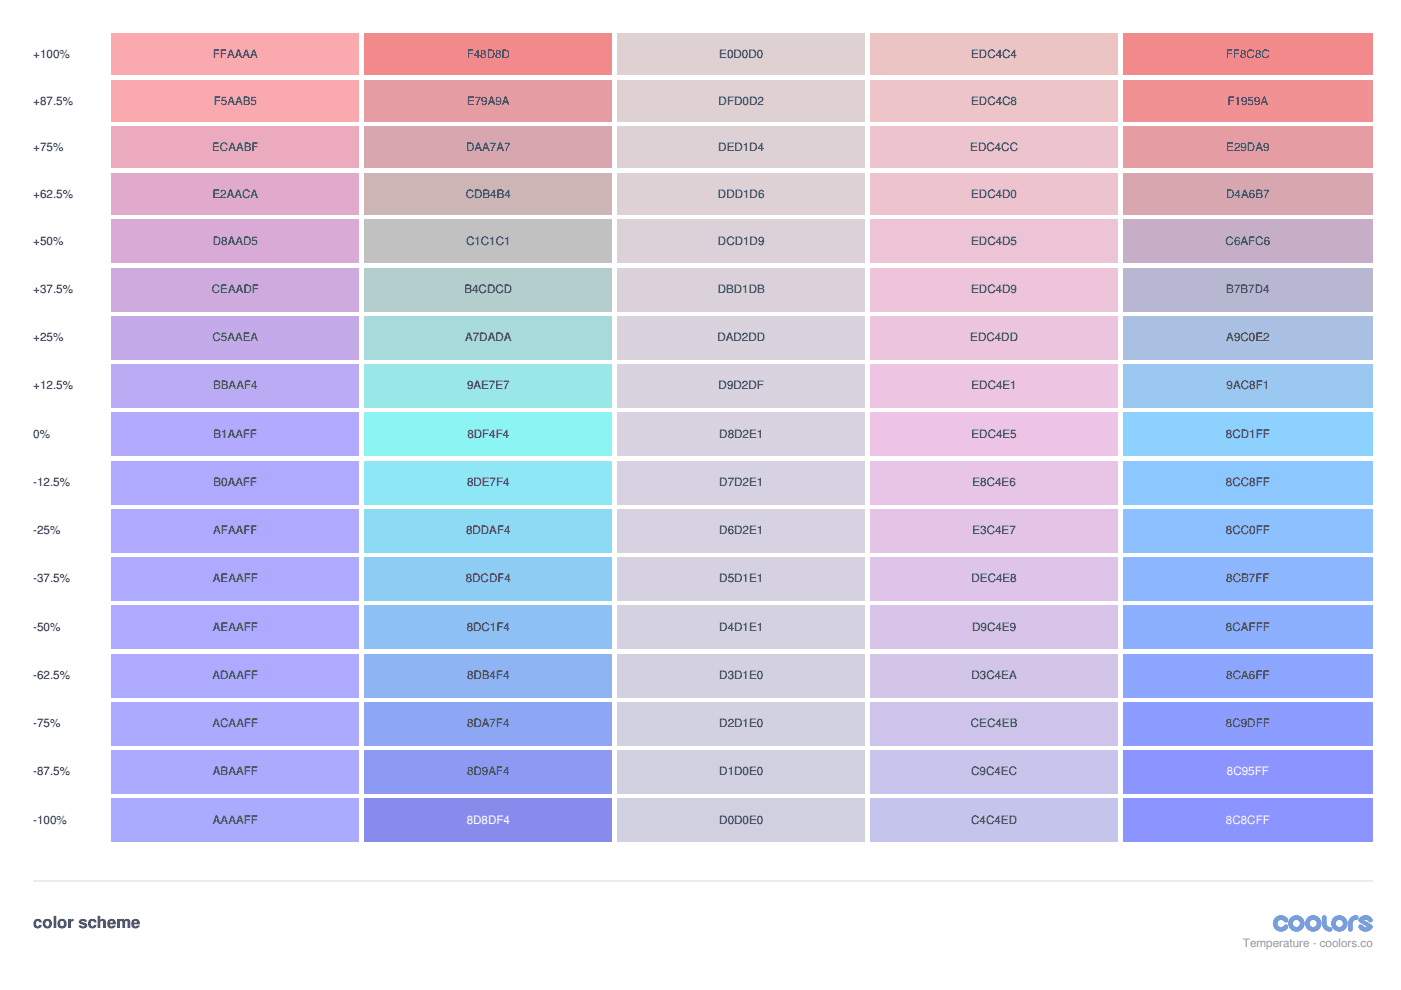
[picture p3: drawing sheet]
<svg xmlns="http://www.w3.org/2000/svg" width="297mm" height="210mm" viewBox="0 0 297 210" stroke-linecap="round" stroke-linejoin="round" font-family="sans-serif">
<path d="M23.6 7.1h52.6v8.8h-52.6z" fill="#faa"/>
<path d="M77.3 7.1h52.5v8.8h-52.5z" fill="#f48d8d"/>
<path d="M130.9 7.1h52.5v8.8h-52.5z" fill="#e0d0d0"/>
<path d="M184.5 7.1h52.6v8.8h-52.6z" fill="#edc4c4"/>
<path d="M238.1 7.1h52.9v8.8h-52.9z" fill="#ff8c8c"/>
<path d="M23.6 16.9h52.6v8.9h-52.6z" fill="#f5aab5"/>
<path d="M77.3 16.9h52.5v8.9h-52.5z" fill="#e79a9a"/>
<path d="M130.9 16.9h52.5v8.9h-52.5z" fill="#dfd0d2"/>
<path d="M184.5 16.9h52.6v8.9h-52.6z" fill="#edc4c8"/>
<path d="M238.1 16.9h52.9v8.9h-52.9z" fill="#f1959a"/>
<path d="M23.6 26.8h52.6v8.8h-52.6z" fill="#ecaabf"/>
<path d="M77.3 26.8h52.5v8.8h-52.5z" fill="#daa7a7"/>
<path d="M130.9 26.8h52.5v8.8h-52.5z" fill="#ded1d4"/>
<path d="M184.5 26.8h52.6v8.8h-52.6z" fill="#edc4cc"/>
<path d="M238.1 26.8h52.9v8.8h-52.9z" fill="#e29da9"/>
<path d="M23.6 36.7h52.6v8.8h-52.6z" fill="#e2aaca"/>
<path d="M77.3 36.7h52.5v8.8h-52.5z" fill="#cdb4b4"/>
<path d="M130.9 36.7h52.5v8.8h-52.5z" fill="#ddd1d6"/>
<path d="M184.5 36.7h52.6v8.8h-52.6z" fill="#edc4d0"/>
<path d="M238.1 36.7h52.9v8.8h-52.9z" fill="#d4a6b7"/>
<path d="M23.6 46.6h52.6v9.1h-52.6z" fill="#d8aad5"/>
<path d="M77.3 46.6h52.5v9.1h-52.5z" fill="#c1c1c1"/>
<path d="M130.9 46.6h52.5v9.1h-52.5z" fill="#dcd1d9"/>
<path d="M184.5 46.6h52.6v9.1h-52.6z" fill="#edc4d5"/>
<path d="M238.1 46.6h52.9v9.1h-52.9z" fill="#c6afc6"/>
<path d="M23.6 56.8h52.6v9.2h-52.6z" fill="#ceaadf"/>
<path d="M77.3 56.8h52.5v9.2h-52.5z" fill="#b4cdcd"/>
<path d="M130.9 56.8h52.5v9.2h-52.5z" fill="#dbd1db"/>
<path d="M184.5 56.8h52.6v9.2h-52.6z" fill="#edc4d9"/>
<path d="M238.1 56.8h52.9v9.2h-52.9z" fill="#b7b7d4"/>
<path d="M23.6 67h52.6v9.2h-52.6z" fill="#c5aaea"/>
<path d="M77.3 67h52.5v9.2h-52.5z" fill="#a7dada"/>
<path d="M130.9 67h52.5v9.2h-52.5z" fill="#dad2dd"/>
<path d="M184.5 67h52.6v9.2h-52.6z" fill="#edc4dd"/>
<path d="M238.1 67h52.9v9.2h-52.9z" fill="#a9c0e2"/>
<path d="M23.6 77.3h52.6v9.1h-52.6z" fill="#bbaaf4"/>
<path d="M77.3 77.3h52.5v9.1h-52.5z" fill="#9ae7e7"/>
<path d="M130.9 77.3h52.5v9.1h-52.5z" fill="#d9d2df"/>
<path d="M184.5 77.3h52.6v9.1h-52.6z" fill="#edc4e1"/>
<path d="M238.1 77.3h52.9v9.1h-52.9z" fill="#9ac8f1"/>
<path d="M23.6 87.5h52.6v9.2h-52.6z" fill="#b1aaff"/>
<path d="M77.3 87.5h52.5v9.2h-52.5z" fill="#8df4f4"/>
<path d="M130.9 87.5h52.5v9.2h-52.5z" fill="#d8d2e1"/>
<path d="M184.5 87.5h52.6v9.2h-52.6z" fill="#edc4e5"/>
<path d="M238.1 87.5h52.9v9.2h-52.9z" fill="#8cd1ff"/>
<path d="M23.6 97.7h52.6v9.2h-52.6z" fill="#b0aaff"/>
<path d="M77.3 97.7h52.5v9.2h-52.5z" fill="#8de7f4"/>
<path d="M130.9 97.7h52.5v9.2h-52.5z" fill="#d7d2e1"/>
<path d="M184.5 97.7h52.6v9.2h-52.6z" fill="#e8c4e6"/>
<path d="M238.1 97.7h52.9v9.2h-52.9z" fill="#8cc8ff"/>
<path d="M23.6 107.9h52.6v9.2h-52.6z" fill="#afaaff"/>
<path d="M77.3 107.9h52.5v9.2h-52.5z" fill="#8ddaf4"/>
<path d="M130.9 107.9h52.5v9.2h-52.5z" fill="#d6d2e1"/>
<path d="M184.5 107.9h52.6v9.2h-52.6z" fill="#e3c4e7"/>
<path d="M238.1 107.9h52.9v9.2h-52.9z" fill="#8cc0ff"/>
<path d="M23.6 118.2h52.6v9.2h-52.6z" fill="#aeaaff"/>
<path d="M77.3 118.2h52.5v9.2h-52.5z" fill="#8dcdf4"/>
<path d="M130.9 118.2h52.5v9.2h-52.5z" fill="#d5d1e1"/>
<path d="M184.5 118.2h52.6v9.2h-52.6z" fill="#dec4e8"/>
<path d="M238.1 118.2h52.9v9.2h-52.9z" fill="#8cb7ff"/>
<path d="M23.6 128.4h52.6v9.2h-52.6z" fill="#aeaaff"/>
<path d="M77.3 128.4h52.5v9.2h-52.5z" fill="#8dc1f4"/>
<path d="M130.9 128.4h52.5v9.2h-52.5z" fill="#d4d1e1"/>
<path d="M184.5 128.4h52.6v9.2h-52.6z" fill="#d9c4e9"/>
<path d="M238.1 128.4h52.9v9.2h-52.9z" fill="#8cafff"/>
<path d="M23.6 138.6h52.6v9.2h-52.6z" fill="#adaaff"/>
<path d="M77.3 138.6h52.5v9.2h-52.5z" fill="#8db4f4"/>
<path d="M130.9 138.6h52.5v9.2h-52.5z" fill="#d3d1e0"/>
<path d="M184.5 138.6h52.6v9.2h-52.6z" fill="#d3c4ea"/>
<path d="M238.1 138.6h52.9v9.2h-52.9z" fill="#8ca6ff"/>
<path d="M23.6 148.9h52.6v9.1h-52.6z" fill="#acaaff"/>
<path d="M77.3 148.9h52.5v9.1h-52.5z" fill="#8da7f4"/>
<path d="M130.9 148.9h52.5v9.1h-52.5z" fill="#d2d1e0"/>
<path d="M184.5 148.9h52.6v9.1h-52.6z" fill="#cec4eb"/>
<path d="M238.1 148.9h52.9v9.1h-52.9z" fill="#8c9dff"/>
<path d="M23.6 159.1h52.6v9.2h-52.6z" fill="#abaaff"/>
<path d="M77.3 159.1h52.5v9.2h-52.5z" fill="#8d9af4"/>
<path d="M130.9 159.1h52.5v9.2h-52.5z" fill="#d1d0e0"/>
<path d="M184.5 159.1h52.6v9.2h-52.6z" fill="#c9c4ec"/>
<path d="M238.1 159.1h52.9v9.2h-52.9z" fill="#8c95ff"/>
<path d="M23.6 169.3h52.6v9.2h-52.6z" fill="#aaf"/>
<path d="M77.3 169.3h52.5v9.2h-52.5z" fill="#8d8df4"/>
<path d="M130.9 169.3h52.5v9.2h-52.5z" fill="#d0d0e0"/>
<path d="M184.5 169.3h52.6v9.2h-52.6z" fill="#c4c4ed"/>
<path d="M238.1 169.3h52.9v9.2h-52.9z" fill="#8c8cff"/>
<path d="M7.1 186.8h283.9" fill="none" stroke="#ececec" stroke-width=".35"/>
<g fill="#06f">
<path d="M270.4 194.6a1.72 1.72 0 0 1 2.6 .2 .52 .52 0 0 1-.2 .8 .52 .52 0 0 1-.7-.4 .77 .77 0 0 0-1.1 .1 .77 .77 0 0 0 .2 1.1 .77 .77 0 0 0 1-.2 .48 .48 0 0 1 .7-.1 .48 .48 0 0 1 .1 .7 1.73 1.73 0 0 1-2.5 .3 1.73 1.73 0 0 1-.1-2.5z"/>
<path d="M280.5 194.1h.4l.3 .3v1.4a.77 .77 0 0 0 .8 .8 .48 .48 0 0 1 .5 .4 .48 .48 0 0 1-.5 .5 1.73 1.73 0 0 1-1.7-1.7v-1.3z"/>
<path d="M286.3 194.6l.8-.5h.4a.48 .48 0 0 1 .5 .4 .48 .48 0 0 1-.5 .5 .77 .77 0 0 0-.7 .8v1.2a.48 .48 0 0 1-.5 .5 .48 .48 0 0 1-.5-.5 2.69 2.69 0 0 1 .5-2.4z"/>
<path d="M288.4 194.5a1.72 1.72 0 0 1 2.6 .3 .52 .52 0 0 1-.3 .7 .52 .52 0 0 1-.7-.3l-.5-.2-.3 .1 1.6 1 .2 .2v.5a1.69 1.69 0 0 1-3-.3 .48 .48 0 0 1 .3-.5 .48 .48 0 0 1 .6 .2l.4 .3h.6l-1.8-1.2v-.5z"/>
<path d="M273.1 195.8a1.75 1.75 0 0 0 3.5 0 1.75 1.75 0 0 0-3.5 0zM274.1 195.8a.77 .77 0 0 1 1.5 0 .77 .77 0 0 1-1.5 0z"/>
<path d="M276.7 195.8a1.75 1.75 0 0 0 3.5 0 1.75 1.75 0 0 0-3.5 0zM277.7 195.8a.77 .77 0 0 1 1.5 0 .77 .77 0 0 1-1.5 0z"/>
<path d="M282.2 195.8a1.75 1.75 0 0 0 3.5 0 1.75 1.75 0 0 0-3.5 0zM283.2 195.8a.77 .77 0 0 1 1.5 0 .77 .77 0 0 1-1.5 0z"/>
</g>
<text font-size="3.5" fill="#2d2d2f" x="7.1" y="196.8">color scheme</text>
<g font-size="2.5" fill="#2d2d2f">
<text x="7.1" y="12.3">+100%</text>
<text x="45.1" y="12.3">FFAAAA</text>
<text x="98.9" y="12.3">F48D8D</text>
<text x="152.5" y="12.3">E0D0D0</text>
<text x="205.9" y="12.3">EDC4C4</text>
<text x="259.9" y="12.3">FF8C8C</text>
<text x="7.1" y="22.2">+87.5%</text>
<text x="45.3" y="22.2">F5AAB5</text>
<text x="99" y="22.2">E79A9A</text>
<text x="152.4" y="22.2">DFD0D2</text>
<text x="205.9" y="22.2">EDC4C8</text>
<text x="260.3" y="22.2">F1959A</text>
<text x="7.1" y="32.1">+75%</text>
<text x="45" y="32.1">ECAABF</text>
<text x="98.8" y="32.1">DAA7A7</text>
<text x="152.3" y="32.1">DED1D4</text>
<text x="205.7" y="32.1">EDC4CC</text>
<text x="260" y="32.1">E29DA9</text>
<text x="7.1" y="42">+62.5%</text>
<text x="45.1" y="42">E2AACA</text>
<text x="98.7" y="42">CDB4B4</text>
<text x="152.2" y="42">DDD1D6</text>
<text x="205.9" y="42">EDC4D0</text>
<text x="260" y="42">D4A6B7</text>
<text x="7.1" y="51.9">+50%</text>
<text x="45.1" y="51.9">D8AAD5</text>
<text x="98.8" y="51.9">C1C1C1</text>
<text x="152.2" y="51.9">DCD1D9</text>
<text x="205.9" y="51.9">EDC4D5</text>
<text x="259.9" y="51.9">C6AFC6</text>
<text x="7.1" y="62.1">+37.5%</text>
<text x="44.9" y="62.1">CEAADF</text>
<text x="98.5" y="62.1">B4CDCD</text>
<text x="152.2" y="62.1">DBD1DB</text>
<text x="205.9" y="62.1">EDC4D9</text>
<text x="260" y="62.1">B7B7D4</text>
<text x="7.1" y="72.3">+25%</text>
<text x="45.1" y="72.3">C5AAEA</text>
<text x="98.6" y="72.3">A7DADA</text>
<text x="152.1" y="72.3">DAD2DD</text>
<text x="205.7" y="72.3">EDC4DD</text>
<text x="260" y="72.3">A9C0E2</text>
<text x="7.1" y="82.6">+12.5%</text>
<text x="45.2" y="82.6">BBAAF4</text>
<text x="99" y="82.6">9AE7E7</text>
<text x="152.4" y="82.6">D9D2DF</text>
<text x="206" y="82.6">EDC4E1</text>
<text x="260.1" y="82.6">9AC8F1</text>
<text x="7.1" y="92.8">0%</text>
<text x="45.3" y="92.8">B1AAFF</text>
<text x="99.1" y="92.8">8DF4F4</text>
<text x="152.5" y="92.8">D8D2E1</text>
<text x="206" y="92.8">EDC4E5</text>
<text x="259.9" y="92.8">8CD1FF</text>
<text x="7.1" y="103">-12.5%</text>
<text x="45.3" y="103">B0AAFF</text>
<text x="99" y="103">8DE7F4</text>
<text x="152.5" y="103">D7D2E1</text>
<text x="206.2" y="103">E8C4E6</text>
<text x="259.9" y="103">8CC8FF</text>
<text x="7.1" y="113.2">-25%</text>
<text x="45.2" y="113.2">AFAAFF</text>
<text x="98.8" y="113.2">8DDAF4</text>
<text x="152.5" y="113.2">D6D2E1</text>
<text x="206.2" y="113.2">E3C4E7</text>
<text x="259.9" y="113.2">8CC0FF</text>
<text x="7.1" y="123.5">-37.5%</text>
<text x="45.1" y="123.5">AEAAFF</text>
<text x="98.7" y="123.5">8DCDF4</text>
<text x="152.5" y="123.5">D5D1E1</text>
<text x="206" y="123.5">DEC4E8</text>
<text x="260" y="123.5">8CB7FF</text>
<text x="7.1" y="133.7">-50%</text>
<text x="45.1" y="133.7">AEAAFF</text>
<text x="98.9" y="133.7">8DC1F4</text>
<text x="152.5" y="133.7">D4D1E1</text>
<text x="206.1" y="133.7">D9C4E9</text>
<text x="259.9" y="133.7">8CAFFF</text>
<text x="7.1" y="143.9">-62.5%</text>
<text x="45.1" y="143.9">ADAAFF</text>
<text x="99" y="143.9">8DB4F4</text>
<text x="152.5" y="143.9">D3D1E0</text>
<text x="206" y="143.9">D3C4EA</text>
<text x="260" y="143.9">8CA6FF</text>
<text x="7.1" y="154.2">-75%</text>
<text x="45.1" y="154.2">ACAAFF</text>
<text x="99" y="154.2">8DA7F4</text>
<text x="152.5" y="154.2">D2D1E0</text>
<text x="205.9" y="154.2">CEC4EB</text>
<text x="259.9" y="154.2">8C9DFF</text>
<text x="7.1" y="164.4">-87.5%</text>
<text x="45.1" y="164.4">ABAAFF</text>
<text x="99" y="164.4">8D9AF4</text>
<text x="152.5" y="164.4">D1D0E0</text>
<text x="205.9" y="164.4">C9C4EC</text>
<text x="7.1" y="174.6">-100%</text>
<text x="45.1" y="174.6">AAAAFF</text>
<text x="152.5" y="174.6">D0D0E0</text>
<text x="205.9" y="174.6">C4C4ED</text>
</g>
<g font-size="2.5" fill="#fff">
<text x="260.1" y="164.4">8C95FF</text>
<text x="98.9" y="174.6">8D8DF4</text>
<text x="259.9" y="174.6">8C8CFF</text>
</g>
<text font-size="2.5" fill="#97969c" x="263.5" y="200.7">Temperature - coolors.co</text>
</svg>
